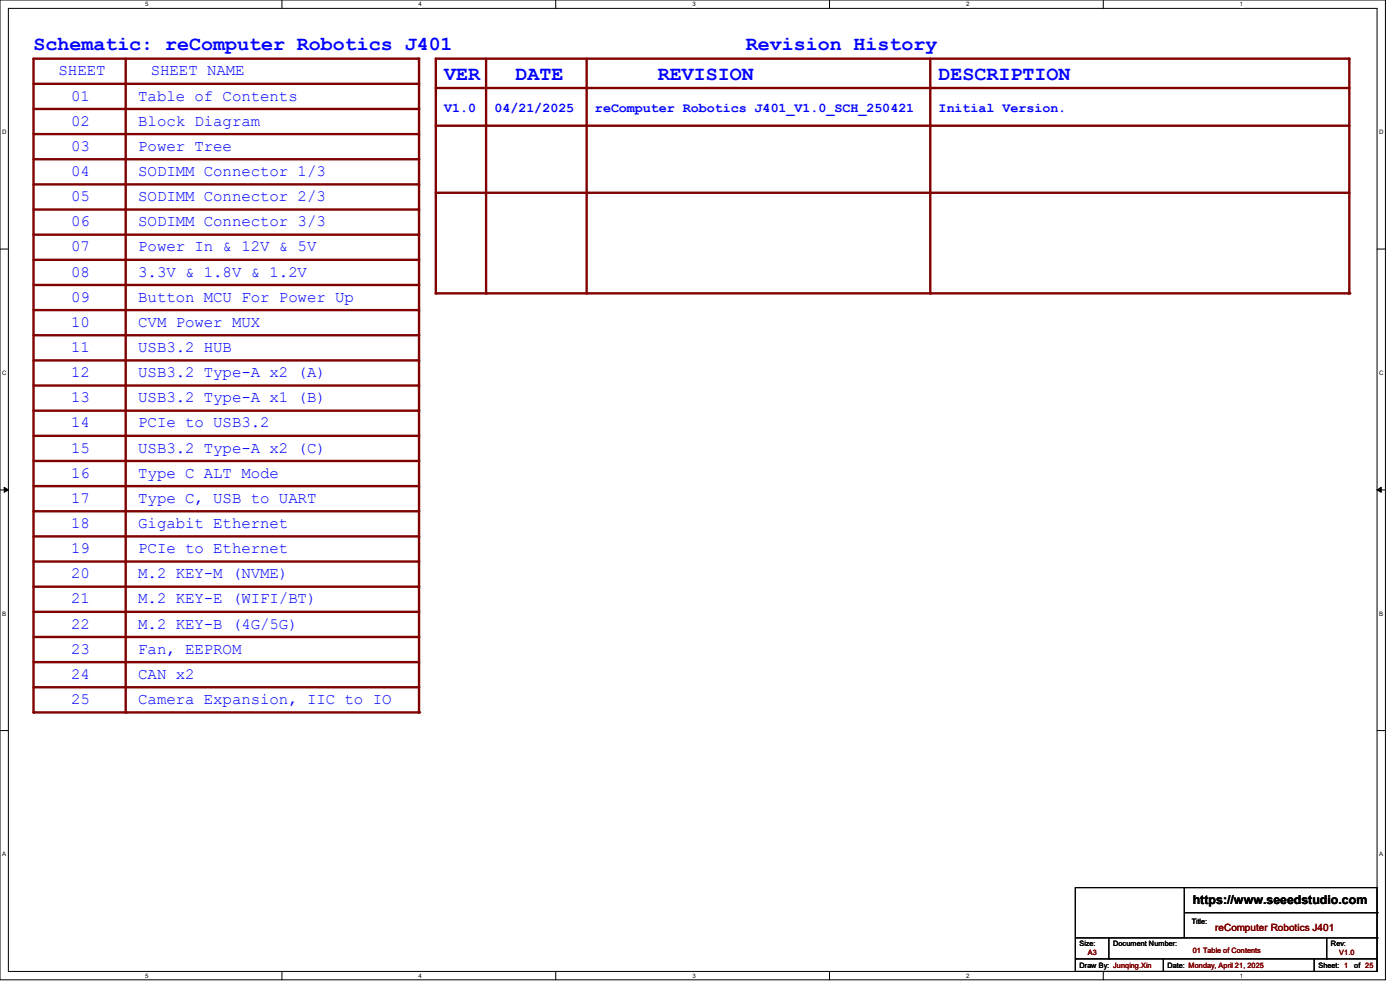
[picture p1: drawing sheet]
<svg xmlns="http://www.w3.org/2000/svg" width="297mm" height="210mm" viewBox="0 0 297 210" stroke-linecap="round" stroke-linejoin="round" font-family="sans-serif">
<path d="M0 0h293.9v207.9h-293.9zM1.8 1.8h290.3v204.3h-290.3z" fill="none" stroke="#000" stroke-width=".21"/>
<g fill="#fff">
<path d="M30.8 .2h.7v1.4h-.7z"/>
<path d="M30.8 206.2h.7v1.4h-.7z"/>
</g>
<path d="M59.8 0v1.8M59.8 206.1v1.8" fill="none" stroke="#000" stroke-width=".21"/>
<g fill="#fff">
<path d="M88.8 .2h.7v1.4h-.7z"/>
<path d="M88.8 206.2h.7v1.4h-.7z"/>
</g>
<path d="M117.9 0v1.8M117.9 206.1v1.8" fill="none" stroke="#000" stroke-width=".21"/>
<g fill="#fff">
<path d="M146.9 .2h.7v1.4h-.7z"/>
<path d="M146.9 206.2h.7v1.4h-.7z"/>
</g>
<path d="M176 0v1.8M176 206.1v1.8" fill="none" stroke="#000" stroke-width=".21"/>
<g fill="#fff">
<path d="M205 .2h.7v1.4h-.7z"/>
<path d="M205 206.2h.7v1.4h-.7z"/>
</g>
<path d="M234.1 0v1.8M234.1 206.1v1.8" fill="none" stroke="#000" stroke-width=".21"/>
<g fill="#fff">
<path d="M263.1 .2h.6v1.4h-.6z"/>
<path d="M263.1 206.2h.6v1.4h-.6z"/>
<path d="M.5 27.3h.9v1.4h-.9z"/>
<path d="M292.6 27.3h.9v1.4h-.9z"/>
<path d="M.5 78.4h.9v1.4h-.9z"/>
<path d="M292.6 78.4h.9v1.4h-.9z"/>
</g>
<path d="M0 52.8h1.8M292.1 52.8h1.8" fill="none" stroke="#000" stroke-width=".21"/>
<g fill="#fff">
<path d="M.5 129.5h.8v1.4h-.8z"/>
<path d="M292.6 129.5h.8v1.4h-.8z"/>
</g>
<path d="M0 103.9h1.8M292.1 103.9h1.8" fill="none" stroke="#000" stroke-width=".21"/>
<path d="M.9 103.4l.9 .5-.9 .5zM292.1 103.9l.9-.5v1z" fill="#000" stroke="#000" stroke-width=".21"/>
<g fill="#fff">
<path d="M.5 180.5h.8v1.4h-.8z"/>
<path d="M292.6 180.5h.8v1.4h-.8z"/>
</g>
<path d="M0 155h1.8M292.1 155h1.8" fill="none" stroke="#000" stroke-width=".21"/>
<path d="M7.1 12.4h81.6" fill="none" stroke="#800000" stroke-width=".51"/>
<circle cx="88.7" cy="12.4" r=".25" fill="#800000"/>
<path d="M92.5 12.4h193.6" fill="none" stroke="#800000" stroke-width=".51"/>
<circle cx="286.1" cy="12.4" r=".25" fill="#800000"/>
<path d="M7.1 17.8h81.6" fill="none" stroke="#800000" stroke-width=".51"/>
<circle cx="88.7" cy="17.8" r=".25" fill="#800000"/>
<path d="M92.5 18.7h193.6" fill="none" stroke="#800000" stroke-width=".51"/>
<circle cx="286.1" cy="18.7" r=".25" fill="#800000"/>
<path d="M7.1 23.1h81.6" fill="none" stroke="#800000" stroke-width=".51"/>
<circle cx="88.7" cy="23.1" r=".25" fill="#800000"/>
<path d="M92.5 26.7h193.6" fill="none" stroke="#800000" stroke-width=".51"/>
<circle cx="286.1" cy="26.7" r=".25" fill="#800000"/>
<path d="M7.1 28.4h81.6" fill="none" stroke="#800000" stroke-width=".51"/>
<circle cx="88.7" cy="28.4" r=".25" fill="#800000"/>
<path d="M7.1 33.8h81.6" fill="none" stroke="#800000" stroke-width=".51"/>
<circle cx="88.7" cy="33.8" r=".25" fill="#800000"/>
<path d="M7.1 39.1h81.6" fill="none" stroke="#800000" stroke-width=".51"/>
<circle cx="88.7" cy="39.1" r=".25" fill="#800000"/>
<path d="M92.5 40.9h193.6" fill="none" stroke="#800000" stroke-width=".51"/>
<circle cx="286.1" cy="40.9" r=".25" fill="#800000"/>
<path d="M7.1 44.4h81.6" fill="none" stroke="#800000" stroke-width=".51"/>
<circle cx="88.7" cy="44.4" r=".25" fill="#800000"/>
<path d="M92.5 12.4v49.8" fill="none" stroke="#800000" stroke-width=".51"/>
<circle cx="92.5" cy="62.2" r=".25" fill="#800000"/>
<path d="M103.1 12.4v49.8" fill="none" stroke="#800000" stroke-width=".51"/>
<circle cx="103.1" cy="62.2" r=".25" fill="#800000"/>
<path d="M124.5 12.4v49.8" fill="none" stroke="#800000" stroke-width=".51"/>
<circle cx="124.5" cy="62.2" r=".25" fill="#800000"/>
<path d="M197.4 12.4v49.8" fill="none" stroke="#800000" stroke-width=".51"/>
<circle cx="197.4" cy="62.2" r=".25" fill="#800000"/>
<path d="M7.1 12.4v138.7" fill="none" stroke="#800000" stroke-width=".51"/>
<circle cx="7.1" cy="151.1" r=".25" fill="#800000"/>
<path d="M7.1 49.8h81.6" fill="none" stroke="#800000" stroke-width=".51"/>
<circle cx="88.7" cy="49.8" r=".25" fill="#800000"/>
<path d="M7.1 55.1h81.6" fill="none" stroke="#800000" stroke-width=".51"/>
<circle cx="88.7" cy="55.1" r=".25" fill="#800000"/>
<path d="M7.1 60.5h81.6" fill="none" stroke="#800000" stroke-width=".51"/>
<circle cx="88.7" cy="60.5" r=".25" fill="#800000"/>
<path d="M92.5 62.2h193.6" fill="none" stroke="#800000" stroke-width=".51"/>
<circle cx="286.1" cy="62.2" r=".25" fill="#800000"/>
<path d="M286.3 12.4v49.8" fill="none" stroke="#800000" stroke-width=".51"/>
<circle cx="286.3" cy="62.2" r=".25" fill="#800000"/>
<path d="M7.1 65.8h81.6" fill="none" stroke="#800000" stroke-width=".51"/>
<circle cx="88.7" cy="65.8" r=".25" fill="#800000"/>
<path d="M7.1 71.1h81.6" fill="none" stroke="#800000" stroke-width=".51"/>
<circle cx="88.7" cy="71.1" r=".25" fill="#800000"/>
<path d="M7.1 76.5h81.6" fill="none" stroke="#800000" stroke-width=".51"/>
<circle cx="88.7" cy="76.5" r=".25" fill="#800000"/>
<path d="M7.1 81.8h81.6" fill="none" stroke="#800000" stroke-width=".51"/>
<circle cx="88.7" cy="81.8" r=".25" fill="#800000"/>
<path d="M7.1 87.1h81.6" fill="none" stroke="#800000" stroke-width=".51"/>
<circle cx="88.7" cy="87.1" r=".25" fill="#800000"/>
<path d="M7.1 92.5h81.6" fill="none" stroke="#800000" stroke-width=".51"/>
<circle cx="88.7" cy="92.5" r=".25" fill="#800000"/>
<path d="M7.1 97.8h81.6" fill="none" stroke="#800000" stroke-width=".51"/>
<circle cx="88.7" cy="97.8" r=".25" fill="#800000"/>
<path d="M7.1 103.1h81.6" fill="none" stroke="#800000" stroke-width=".51"/>
<circle cx="88.7" cy="103.1" r=".25" fill="#800000"/>
<path d="M7.1 108.5h81.6" fill="none" stroke="#800000" stroke-width=".51"/>
<circle cx="88.7" cy="108.5" r=".25" fill="#800000"/>
<path d="M7.1 113.8h81.6" fill="none" stroke="#800000" stroke-width=".51"/>
<circle cx="88.7" cy="113.8" r=".25" fill="#800000"/>
<path d="M7.1 119.1h81.6" fill="none" stroke="#800000" stroke-width=".51"/>
<circle cx="88.7" cy="119.1" r=".25" fill="#800000"/>
<path d="M7.1 124.5h81.6" fill="none" stroke="#800000" stroke-width=".51"/>
<circle cx="88.7" cy="124.5" r=".25" fill="#800000"/>
<path d="M7.1 129.8h81.6" fill="none" stroke="#800000" stroke-width=".51"/>
<circle cx="88.7" cy="129.8" r=".25" fill="#800000"/>
<path d="M7.1 135.1h81.6" fill="none" stroke="#800000" stroke-width=".51"/>
<circle cx="88.7" cy="135.1" r=".25" fill="#800000"/>
<path d="M7.1 140.5h81.6" fill="none" stroke="#800000" stroke-width=".51"/>
<circle cx="88.7" cy="140.5" r=".25" fill="#800000"/>
<path d="M7.1 145.8h81.6" fill="none" stroke="#800000" stroke-width=".51"/>
<circle cx="88.7" cy="145.8" r=".25" fill="#800000"/>
<path d="M7.1 151.1h81.6" fill="none" stroke="#800000" stroke-width=".51"/>
<circle cx="88.7" cy="151.1" r=".25" fill="#800000"/>
<path d="M26.7 12.4v138.7" fill="none" stroke="#800000" stroke-width=".51"/>
<circle cx="26.7" cy="151.1" r=".25" fill="#800000"/>
<path d="M88.9 12.4v138.7" fill="none" stroke="#800000" stroke-width=".51"/>
<circle cx="88.9" cy="151.1" r=".25" fill="#800000"/>
<g fill="none" stroke="#000" stroke-width=".21">
<path d="M228.1 188.3h64v17.8h-64zM228.1 199h64M235.2 199v4.4M251.2 188.3h.1M251.2 188.3v10.7M251.2 193.6h40.9M281.5 199v4.4M292.1 199h.1M292.1 193.6h.1M228.1 203.4h.1M228.1 203.4h64M235.2 203.4h.1"/>
<path d="M246.8 206.1h.1M246.8 203.4v2.7M278.8 206.1h.1M278.8 203.4v2.7M281.5 203.4h.1"/>
</g>
<g font-size="4.2" fill="#00f">
<text x="7.1" y="10.7">Schematic: reComputer Robotics J401</text>
<text x="158.2" y="10.7">Revision History</text>
<text x="94.2" y="16.9">VER</text>
<text x="109.3" y="16.9">DATE</text>
<text x="139.6" y="16.9">REVISION</text>
<text x="199.1" y="16.9">DESCRIPTION</text>
</g>
<g font-size="3.3" fill="#00f">
<text x="12.4" y="16">SHEET</text>
<text x="32" y="16">SHEET NAME</text>
<text x="15.1" y="21.3">01</text>
<text x="29.3" y="21.3">Table of Contents</text>
<text x="15.1" y="26.7">02</text>
<text x="29.3" y="26.7">Block Diagram</text>
<text x="15.1" y="32">03</text>
<text x="29.3" y="32">Power Tree</text>
<text x="15.1" y="37.3">04</text>
<text x="29.3" y="37.3">SODIMM Connector 1/3</text>
<text x="15.1" y="42.7">05</text>
<text x="29.3" y="42.7">SODIMM Connector 2/3</text>
<text x="15.1" y="48">06</text>
<text x="15.1" y="53.3">07</text>
<text x="29.3" y="53.3">Power In &amp; 12V &amp; 5V</text>
<text x="29.3" y="48">SODIMM Connector 3/3</text>
<text x="15.1" y="58.7">08</text>
<text x="29.3" y="58.7">3.3V &amp; 1.8V &amp; 1.2V</text>
<text x="15.1" y="64">09</text>
<text x="29.3" y="64">Button MCU For Power Up</text>
<text x="15.1" y="69.3">10</text>
<text x="29.3" y="69.3">CVM Power MUX</text>
<text x="15.1" y="74.7">11</text>
<text x="29.3" y="74.7">USB3.2 HUB</text>
<text x="15.1" y="80">12</text>
<text x="29.3" y="80">USB3.2 Type-A x2 (A)</text>
<text x="15.1" y="85.3">13</text>
<text x="29.3" y="85.3">USB3.2 Type-A x1 (B)</text>
<text x="15.1" y="90.7">14</text>
<text x="29.3" y="90.7">PCIe to USB3.2</text>
<text x="15.1" y="101.3">16</text>
<text x="15.1" y="96">15</text>
<text x="29.3" y="96">USB3.2 Type-A x2 (C)</text>
<text x="29.3" y="101.3">Type C ALT Mode</text>
<text x="15.1" y="106.7">17</text>
<text x="29.3" y="106.7">Type C, USB to UART</text>
<text x="15.1" y="112">18</text>
<text x="29.3" y="112">Gigabit Ethernet</text>
<text x="15.1" y="117.3">19</text>
<text x="29.3" y="117.3">PCIe to Ethernet</text>
<text x="15.1" y="122.7">20</text>
<text x="29.3" y="122.7">M.2 KEY-M (NVME)</text>
<text x="15.1" y="128">21</text>
<text x="29.3" y="128">M.2 KEY-E (WIFI/BT)</text>
<text x="15.1" y="133.3">22</text>
<text x="29.3" y="133.3">M.2 KEY-B (4G/5G)</text>
<text x="15.1" y="138.7">23</text>
<text x="29.3" y="138.7">Fan, EEPROM</text>
<text x="15.1" y="149.4">25</text>
<text x="15.1" y="144">24</text>
<text x="29.3" y="144">CAN x2</text>
<text x="29.3" y="149.4">Camera Expansion, IIC to IO</text>
</g>
<g font-size="2.8" fill="#00f">
<text x="94.2" y="23.7">V1.0</text>
<text x="104.9" y="23.7">04/21/2025</text>
<text x="126.2" y="23.7">reComputer Robotics J401_V1.0_SCH_250421</text>
<text x="199.1" y="23.7">Initial Version.</text>
</g>
<text font-size="2.6" x="253" y="191.8">https://www.seeedstudio.com</text>
<text font-size="2.1" fill="#800000" x="257.8" y="197.5">reComputer Robotics J401</text>
<g font-size="1.6">
<text x="252.8" y="196">Title:</text>
<text x="229" y="200.7">Size:</text>
<text x="236.1" y="200.7">Document Number:</text>
<text x="282.4" y="200.7">Rev:</text>
<text x="229" y="205.4">Draw By: Junqing.Xin</text>
<text x="247.7" y="205.4">Date: Monday, April 21, 2025</text>
<text x="279.7" y="205.4">Sheet: 1</text>
<text x="287.3" y="205.4">of 25</text>
</g>
<g font-size="1.6" fill="#800000">
<text x="230.8" y="202.7">A3</text>
<text x="253" y="202.2">01 Table of Contents</text>
<text x="284.1" y="202.7">V1.0</text>
</g>
<g font-size="1.3">
<text x="30.8" y="1.3">5</text>
<text x="88.8" y="1.3">4</text>
<text x="146.9" y="1.3">3</text>
<text x="205" y="1.3">2</text>
<text x="263.1" y="1.3">1</text>
<text x=".5" y="28.4">D</text>
<text x="292.6" y="28.4">D</text>
<text x=".5" y="79.5">C</text>
<text x="292.6" y="79.5">C</text>
<text x=".5" y="130.6">B</text>
<text x="292.6" y="130.6">B</text>
<text x=".5" y="181.7">A</text>
<text x="292.6" y="181.7">A</text>
<text x="30.8" y="207.4">5</text>
<text x="88.8" y="207.4">4</text>
<text x="146.9" y="207.4">3</text>
<text x="205" y="207.4">2</text>
<text x="263.1" y="207.4">1</text>
</g>
</svg>
